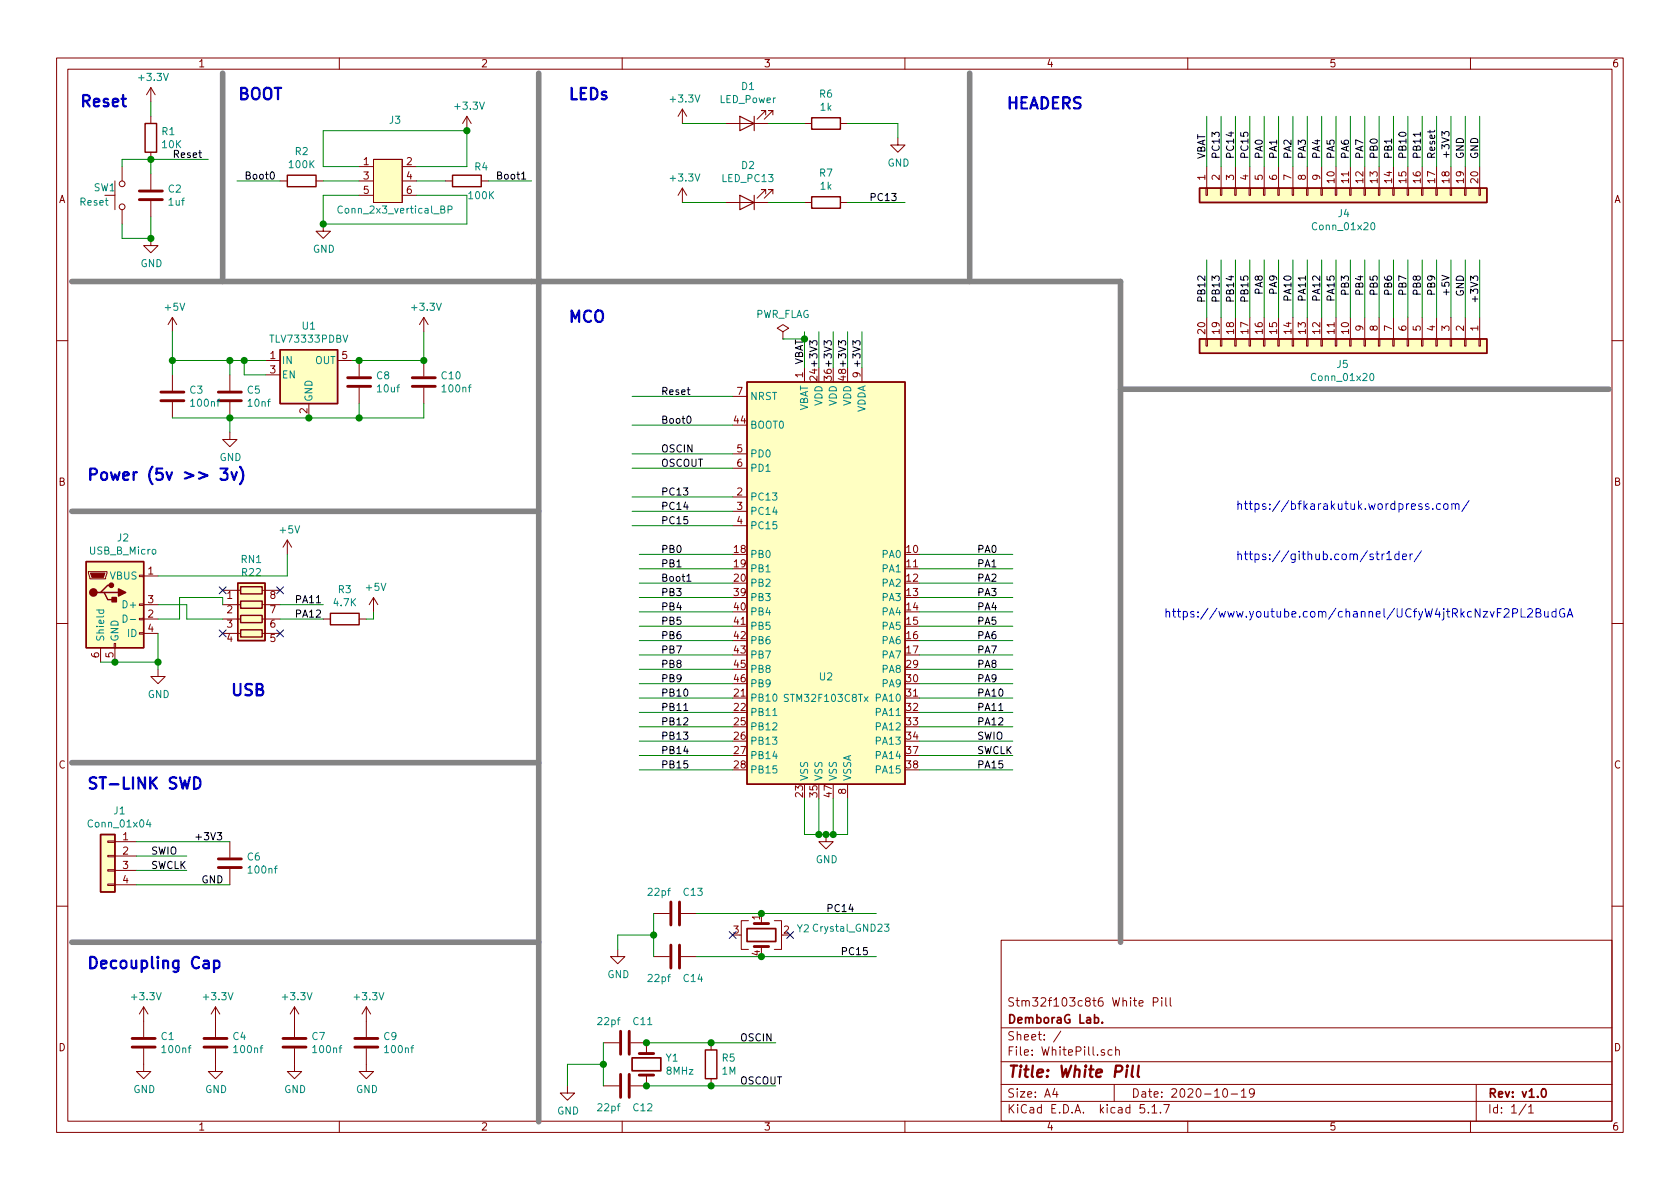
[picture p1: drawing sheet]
EESchema Schematic File Version 4
EELAYER 30 0
EELAYER END
$Descr A4 11693 8268
encoding utf-8
Sheet 1 1
Title "White Pill"
Date "2020-10-19"
Rev "v1.0"
Comp "DemboraG Lab."
Comment1 "Stm32f103c8t6 White Pill"
Comment2 ""
Comment3 ""
Comment4 ""
$EndDescr
$Comp
L Switch:SW_Push SW1
U 1 1
P 850 1350
F 0 "SW1" V 900 1550 50  0000 R CNN
F 1 "Reset" V 800 1650 50  0000 R CNN
F 2 "Button_Switch_SMD:SW_SPST_CK_RS282G05A3" H 850 1550 50  0001 C CNN
F 3 "~" H 850 1550 50  0001 C CNN
	1    850  1350
	0    -1   -1   0   
$EndComp
$Comp
L power:+3.3V #PWR03
U 1 1
P 1050 700
F 0 "#PWR03" H 1050 550 50  0001 C CNN
F 1 "+3.3V" H 1065 873 50  0000 C CNN
F 2 "" H 1050 700 50  0001 C CNN
F 3 "" H 1050 700 50  0001 C CNN
	1    1050 700 
	1    0    0    -1  
$EndComp
$Comp
L power:GND #PWR04
U 1 1
P 1050 1650
F 0 "#PWR04" H 1050 1400 50  0001 C CNN
F 1 "GND" H 1055 1477 50  0000 C CNN
F 2 "" H 1050 1650 50  0001 C CNN
F 3 "" H 1050 1650 50  0001 C CNN
	1    1050 1650
	1    0    0    -1  
$EndComp
$Comp
L Device:R R1
U 1 1
P 1050 950
F 0 "R1" H 1120 996 50  0000 L CNN
F 1 "10K" H 1120 905 50  0000 L CNN
F 2 "Resistor_SMD:R_0805_2012Metric" V 980 950 50  0001 C CNN
F 3 "~" H 1050 950 50  0001 C CNN
	1    1050 950 
	1    0    0    -1  
$EndComp
Wire Wire Line
	1050 700  1050 800 
Wire Wire Line
	1050 1100 850  1100
Wire Wire Line
	850  1100 850  1150
Wire Wire Line
	850  1550 850  1650
Wire Wire Line
	850  1650 1050 1650
$Comp
L Device:C C2
U 1 1
P 1050 1350
F 0 "C2" H 1165 1396 50  0000 L CNN
F 1 "1uf" H 1165 1305 50  0000 L CNN
F 2 "Capacitor_SMD:C_0805_2012Metric" H 1088 1200 50  0001 C CNN
F 3 "~" H 1050 1350 50  0001 C CNN
	1    1050 1350
	1    0    0    -1  
$EndComp
Wire Wire Line
	1050 1100 1050 1200
Connection ~ 1050 1100
Wire Wire Line
	1050 1500 1050 1650
Connection ~ 1050 1650
Wire Wire Line
	1050 1100 1450 1100
Text Label 1200 1100 0    50   ~ 0
Reset
Text Notes 550  750  0    79   ~ 16
Reset
Wire Wire Line
	2250 1150 2250 900 
Wire Wire Line
	2250 900  3250 900 
Wire Wire Line
	3250 900  3250 1150
$Comp
L power:+3.3V #PWR018
U 1 1
P 3250 900
F 0 "#PWR018" H 3250 750 50  0001 C CNN
F 1 "+3.3V" H 3265 1073 50  0000 C CNN
F 2 "" H 3250 900 50  0001 C CNN
F 3 "" H 3250 900 50  0001 C CNN
	1    3250 900 
	1    0    0    -1  
$EndComp
Connection ~ 3250 900 
$Comp
L Device:R R2
U 1 1
P 2100 1250
F 0 "R2" V 1893 1250 50  0000 C CNN
F 1 "100K" V 1984 1250 50  0000 C CNN
F 2 "Resistor_SMD:R_0805_2012Metric" V 2030 1250 50  0001 C CNN
F 3 "~" H 2100 1250 50  0001 C CNN
	1    2100 1250
	0    1    1    0   
$EndComp
$Comp
L Device:R R4
U 1 1
P 3250 1250
F 0 "R4" V 3150 1350 50  0000 C CNN
F 1 "100K" V 3350 1350 50  0000 C CNN
F 2 "Resistor_SMD:R_0805_2012Metric" V 3180 1250 50  0001 C CNN
F 3 "~" H 3250 1250 50  0001 C CNN
	1    3250 1250
	0    1    1    0   
$EndComp
Wire Wire Line
	3250 1350 3250 1550
Wire Wire Line
	3250 1550 2250 1550
Wire Wire Line
	2250 1550 2250 1350
$Comp
L power:GND #PWR013
U 1 1
P 2250 1550
F 0 "#PWR013" H 2250 1300 50  0001 C CNN
F 1 "GND" H 2255 1377 50  0000 C CNN
F 2 "" H 2250 1550 50  0001 C CNN
F 3 "" H 2250 1550 50  0001 C CNN
	1    2250 1550
	1    0    0    -1  
$EndComp
Connection ~ 2250 1550
Wire Wire Line
	1650 1250 1950 1250
Wire Wire Line
	3400 1250 3700 1250
Text Label 1700 1250 0    50   ~ 0
Boot0
Text Label 3450 1250 0    50   ~ 0
Boot1
Text Notes 1650 700  0    79   ~ 16
BOOT\n
Wire Notes Line width 39 style solid rgb(132, 132, 132)
	1550 500  1550 1950
Wire Notes Line width 39 style solid rgb(132, 132, 132)
	3700 1950 500  1950
Wire Notes Line width 39 rgb(132, 132, 132)
	3700 1950 3750 1950
$Comp
L power:+3.3V #PWR021
U 1 1
P 4750 850
F 0 "#PWR021" H 4750 700 50  0001 C CNN
F 1 "+3.3V" H 4765 1023 50  0000 C CNN
F 2 "" H 4750 850 50  0001 C CNN
F 3 "" H 4750 850 50  0001 C CNN
	1    4750 850 
	1    0    0    -1  
$EndComp
$Comp
L power:+3.3V #PWR022
U 1 1
P 4750 1400
F 0 "#PWR022" H 4750 1250 50  0001 C CNN
F 1 "+3.3V" H 4765 1573 50  0000 C CNN
F 2 "" H 4750 1400 50  0001 C CNN
F 3 "" H 4750 1400 50  0001 C CNN
	1    4750 1400
	1    0    0    -1  
$EndComp
$Comp
L Device:LED D1
U 1 1
P 5200 850
F 0 "D1" H 5193 595 50  0000 C CNN
F 1 "LED_Power" H 5193 686 50  0000 C CNN
F 2 "LED_SMD:LED_0805_2012Metric" H 5200 850 50  0001 C CNN
F 3 "~" H 5200 850 50  0001 C CNN
	1    5200 850 
	-1   0    0    1   
$EndComp
$Comp
L Device:LED D2
U 1 1
P 5200 1400
F 0 "D2" H 5193 1145 50  0000 C CNN
F 1 "LED_PC13" H 5193 1236 50  0000 C CNN
F 2 "LED_SMD:LED_0805_2012Metric" H 5193 1236 50  0001 C CNN
F 3 "~" H 5200 1400 50  0001 C CNN
	1    5200 1400
	-1   0    0    1   
$EndComp
$Comp
L Device:R R6
U 1 1
P 5750 850
F 0 "R6" V 5543 850 50  0000 C CNN
F 1 "1k" V 5634 850 50  0000 C CNN
F 2 "Resistor_SMD:R_0805_2012Metric" V 5680 850 50  0001 C CNN
F 3 "~" H 5750 850 50  0001 C CNN
	1    5750 850 
	0    1    1    0   
$EndComp
$Comp
L Device:R R7
U 1 1
P 5750 1400
F 0 "R7" V 5543 1400 50  0000 C CNN
F 1 "1k" V 5634 1400 50  0000 C CNN
F 2 "Resistor_SMD:R_0805_2012Metric" V 5680 1400 50  0001 C CNN
F 3 "~" H 5750 1400 50  0001 C CNN
	1    5750 1400
	0    1    1    0   
$EndComp
$Comp
L power:GND #PWR024
U 1 1
P 6250 950
F 0 "#PWR024" H 6250 700 50  0001 C CNN
F 1 "GND" H 6255 777 50  0000 C CNN
F 2 "" H 6250 950 50  0001 C CNN
F 3 "" H 6250 950 50  0001 C CNN
	1    6250 950 
	1    0    0    -1  
$EndComp
Wire Wire Line
	4750 850  5050 850 
Wire Wire Line
	5350 850  5600 850 
Wire Wire Line
	6250 850  6250 950 
Wire Wire Line
	5600 1400 5350 1400
Wire Wire Line
	5050 1400 4750 1400
Wire Wire Line
	5900 1400 6300 1400
Text Label 6050 1400 0    50   ~ 0
PC13
Text Notes 3950 700  0    79   ~ 16
LEDs\n
Wire Notes Line width 39 style solid rgb(132, 132, 132)
	6750 500  6750 1950
$Comp
L Connector_Generic:Conn_01x20 J4
U 1 1
P 9300 1350
F 0 "J4" V 9425 1296 50  0000 C CNN
F 1 "Conn_01x20" V 9516 1296 50  0000 C CNN
F 2 "Connector_PinHeader_2.54mm:PinHeader_1x20_P2.54mm_Vertical" H 9300 1350 50  0001 C CNN
F 3 "~" H 9300 1350 50  0001 C CNN
	1    9300 1350
	0    -1   1    0   
$EndComp
$Comp
L Connector_Generic:Conn_01x20 J5
U 1 1
P 9400 2400
F 0 "J5" V 9525 2346 50  0000 C CNN
F 1 "Conn_01x20" V 9616 2346 50  0000 C CNN
F 2 "Connector_PinHeader_2.54mm:PinHeader_1x20_P2.54mm_Vertical" H 9400 2400 50  0001 C CNN
F 3 "~" H 9400 2400 50  0001 C CNN
	1    9400 2400
	0    1    1    0   
$EndComp
Wire Wire Line
	8500 1150 8500 800 
Wire Wire Line
	8600 1150 8600 800 
Wire Wire Line
	8700 1150 8700 800 
Wire Wire Line
	8800 1150 8800 800 
Wire Wire Line
	8900 1150 8900 800 
Wire Wire Line
	9000 1150 9000 800 
Wire Wire Line
	9100 1150 9100 800 
Wire Wire Line
	9200 1150 9200 800 
Wire Wire Line
	9300 1150 9300 800 
Wire Wire Line
	9400 1150 9400 800 
Wire Wire Line
	9500 1150 9500 800 
Wire Wire Line
	9700 1150 9700 800 
Wire Wire Line
	9800 1150 9800 800 
Wire Wire Line
	9900 800  9900 1150
Wire Wire Line
	10000 1150 10000 800 
Wire Wire Line
	10100 1150 10100 800 
Wire Wire Line
	10200 1150 10200 800 
Wire Wire Line
	10300 1150 10300 800 
Wire Wire Line
	8400 2200 8400 1800
Wire Wire Line
	8500 2200 8500 1800
Wire Wire Line
	8600 2200 8600 1800
Wire Wire Line
	8700 2200 8700 1800
Wire Wire Line
	8800 2200 8800 1800
Wire Wire Line
	8900 2200 8900 1800
Wire Wire Line
	9000 2200 9000 1800
Wire Wire Line
	9100 2200 9100 1800
Wire Wire Line
	9200 2200 9200 1800
Wire Wire Line
	9300 2200 9300 1800
Wire Wire Line
	9400 2200 9400 1800
Wire Wire Line
	9500 2200 9500 1800
Wire Wire Line
	9700 2200 9700 1800
Wire Wire Line
	9800 2200 9800 1800
Wire Wire Line
	9900 2200 9900 1800
Wire Wire Line
	10000 2200 10000 1800
Wire Wire Line
	10100 2200 10100 1800
Wire Wire Line
	10200 2200 10200 1800
Wire Wire Line
	10300 2200 10300 1800
Wire Wire Line
	9600 1150 9600 800 
Wire Wire Line
	9600 2200 9600 1800
Text Notes 7000 900  0    79   ~ 16
HEADERS\n\n
Text Label 8500 1100 1    50   ~ 0
PC13
Text Label 8600 1100 1    50   ~ 0
PC14
Text Label 8700 1100 1    50   ~ 0
PC15
Text Label 8800 1100 1    50   ~ 0
PA0
Text Label 8900 1100 1    50   ~ 0
PA1
Text Label 9000 1100 1    50   ~ 0
PA2
Text Label 9100 1100 1    50   ~ 0
PA3
Text Label 9200 1100 1    50   ~ 0
PA4
Text Label 9300 1100 1    50   ~ 0
PA5
Text Label 9400 1100 1    50   ~ 0
PA6
Text Label 9500 1100 1    50   ~ 0
PA7
Text Label 9600 1100 1    50   ~ 0
PB0
Text Label 9700 1100 1    50   ~ 0
PB1
Text Label 9800 1100 1    50   ~ 0
PB10
Text Label 9900 1100 1    50   ~ 0
PB11
Text Label 10000 1100 1    50   ~ 0
Reset
Text Label 10100 1100 1    50   ~ 0
+3V3
Text Label 10200 1100 1    50   ~ 0
GND
Text Label 10300 1100 1    50   ~ 0
GND
Wire Wire Line
	5900 850  6250 850 
Text Label 8400 1900 3    50   ~ 0
PB12
Text Label 8500 1900 3    50   ~ 0
PB13
Text Label 8600 1900 3    50   ~ 0
PB14
Text Label 8700 1900 3    50   ~ 0
PB15
Text Label 8800 1900 3    50   ~ 0
PA8
Text Label 8900 1900 3    50   ~ 0
PA9
Text Label 9000 1900 3    50   ~ 0
PA10
Text Label 9100 1900 3    50   ~ 0
PA11
Text Label 9200 1900 3    50   ~ 0
PA12
Text Label 9300 1900 3    50   ~ 0
PA15
Text Label 9400 1900 3    50   ~ 0
PB3
Text Label 9500 1900 3    50   ~ 0
PB4
Text Label 9600 1900 3    50   ~ 0
PB5
Text Label 9700 1900 3    50   ~ 0
PB6
Text Label 9800 1900 3    50   ~ 0
PB7
Text Label 9900 1900 3    50   ~ 0
PB8
Text Label 10000 1900 3    50   ~ 0
PB9
Text Label 10100 1900 3    50   ~ 0
+5V
Text Label 10200 1900 3    50   ~ 0
GND
Text Label 10300 1900 3    50   ~ 0
+3V3
$Comp
L Regulator_Linear:TLV73333PDBV U1
U 1 1
P 2150 2600
F 0 "U1" H 2150 2942 50  0000 C CNN
F 1 "TLV73333PDBV" H 2150 2851 50  0000 C CNN
F 2 "Package_TO_SOT_SMD:SOT-23-5" H 2150 2925 50  0001 C CIN
F 3 "http://www.ti.com/lit/ds/symlink/tlv733p.pdf" H 2150 2600 50  0001 C CNN
	1    2150 2600
	1    0    0    -1  
$EndComp
Wire Wire Line
	1850 2500 1700 2500
Wire Wire Line
	1600 2600 1600 2500
Connection ~ 1600 2500
Wire Wire Line
	1200 2500 1200 2300
$Comp
L power:+5V #PWR06
U 1 1
P 1200 2300
F 0 "#PWR06" H 1200 2150 50  0001 C CNN
F 1 "+5V" H 1215 2473 50  0000 C CNN
F 2 "" H 1200 2300 50  0001 C CNN
F 3 "" H 1200 2300 50  0001 C CNN
	1    1200 2300
	1    0    0    -1  
$EndComp
$Comp
L power:GND #PWR09
U 1 1
P 1600 3000
F 0 "#PWR09" H 1600 2750 50  0001 C CNN
F 1 "GND" H 1605 2827 50  0000 C CNN
F 2 "" H 1600 3000 50  0001 C CNN
F 3 "" H 1600 3000 50  0001 C CNN
	1    1600 3000
	1    0    0    -1  
$EndComp
$Comp
L Device:C C3
U 1 1
P 1200 2750
F 0 "C3" H 1315 2796 50  0000 L CNN
F 1 "100nf" H 1315 2705 50  0000 L CNN
F 2 "Capacitor_SMD:C_0805_2012Metric" H 1238 2600 50  0001 C CNN
F 3 "~" H 1200 2750 50  0001 C CNN
	1    1200 2750
	1    0    0    -1  
$EndComp
$Comp
L Device:C C5
U 1 1
P 1600 2750
F 0 "C5" H 1715 2796 50  0000 L CNN
F 1 "10nf" H 1715 2705 50  0000 L CNN
F 2 "Capacitor_SMD:C_0805_2012Metric" H 1638 2600 50  0001 C CNN
F 3 "~" H 1600 2750 50  0001 C CNN
	1    1600 2750
	1    0    0    -1  
$EndComp
Wire Wire Line
	1200 2600 1200 2500
Connection ~ 1200 2500
Wire Wire Line
	2150 2900 1600 2900
Wire Wire Line
	1600 3000 1600 2900
Connection ~ 1600 2900
Wire Wire Line
	1200 2900 1600 2900
Wire Wire Line
	1200 2500 1600 2500
Wire Wire Line
	1850 2600 1700 2600
Wire Wire Line
	1700 2600 1700 2500
Connection ~ 1700 2500
Wire Wire Line
	1700 2500 1600 2500
Wire Wire Line
	2450 2500 2500 2500
Wire Wire Line
	2950 2500 2950 2300
$Comp
L power:+3.3V #PWR017
U 1 1
P 2950 2300
F 0 "#PWR017" H 2950 2150 50  0001 C CNN
F 1 "+3.3V" H 2965 2473 50  0000 C CNN
F 2 "" H 2950 2300 50  0001 C CNN
F 3 "" H 2950 2300 50  0001 C CNN
	1    2950 2300
	1    0    0    -1  
$EndComp
$Comp
L Device:C C8
U 1 1
P 2500 2650
F 0 "C8" H 2615 2696 50  0000 L CNN
F 1 "10uf" H 2615 2605 50  0000 L CNN
F 2 "Capacitor_SMD:C_0805_2012Metric" H 2538 2500 50  0001 C CNN
F 3 "~" H 2500 2650 50  0001 C CNN
	1    2500 2650
	1    0    0    -1  
$EndComp
Connection ~ 2500 2500
Wire Wire Line
	2500 2500 2950 2500
$Comp
L Device:C C10
U 1 1
P 2950 2650
F 0 "C10" H 3065 2696 50  0000 L CNN
F 1 "100nf" H 3065 2605 50  0000 L CNN
F 2 "Capacitor_SMD:C_0805_2012Metric" H 2988 2500 50  0001 C CNN
F 3 "~" H 2950 2650 50  0001 C CNN
	1    2950 2650
	1    0    0    -1  
$EndComp
Connection ~ 2950 2500
Wire Wire Line
	2150 2900 2500 2900
Wire Wire Line
	2950 2900 2950 2800
Connection ~ 2150 2900
Wire Wire Line
	2500 2800 2500 2900
Connection ~ 2500 2900
Wire Wire Line
	2500 2900 2950 2900
Text Notes 600  3350 0    79   ~ 16
Power (5v >> 3v)
Wire Notes Line width 39 style solid rgb(132, 132, 132)
	3750 3550 500  3550
Text Label 5600 2350 3    50   ~ 0
VBAT
Text Label 5700 2350 3    50   ~ 0
+3V3
Text Label 5800 2350 3    50   ~ 0
+3V3
Text Label 5900 2350 3    50   ~ 0
+3V3
Text Label 6000 2350 3    50   ~ 0
+3V3
Text Label 4600 2750 0    50   ~ 0
Reset
Text Label 4600 2950 0    50   ~ 0
Boot0
Text Label 4600 3150 0    50   ~ 0
OSCIN
Text Label 4600 3250 0    50   ~ 0
OSCOUT
Text Label 4600 3450 0    50   ~ 0
PC13
Text Label 4600 3550 0    50   ~ 0
PC14
Wire Wire Line
	5900 5550 5900 5800
Wire Wire Line
	5800 5550 5800 5800
Wire Wire Line
	5700 5550 5700 5800
Wire Wire Line
	5600 5550 5600 5800
Wire Wire Line
	6000 2550 6000 2300
Wire Wire Line
	5900 2550 5900 2300
Wire Wire Line
	5800 2550 5800 2300
Wire Wire Line
	5700 2550 5700 2300
Wire Wire Line
	5600 2550 5600 2350
Wire Wire Line
	5100 3250 4400 3250
Wire Wire Line
	5100 3150 4400 3150
Wire Wire Line
	5100 3550 4400 3550
Wire Wire Line
	5100 3450 4400 3450
Wire Wire Line
	5100 4750 4450 4750
Wire Wire Line
	5100 4650 4450 4650
Wire Wire Line
	5100 4550 4450 4550
Wire Wire Line
	5100 4450 4450 4450
Wire Wire Line
	5100 4350 4450 4350
Wire Wire Line
	5100 4250 4450 4250
Wire Wire Line
	5100 4150 4450 4150
Wire Wire Line
	5100 4050 4450 4050
Wire Wire Line
	5100 5350 4450 5350
Wire Wire Line
	5100 5250 4450 5250
Wire Wire Line
	5100 5150 4450 5150
Wire Wire Line
	5100 5050 4450 5050
Wire Wire Line
	5100 4950 4450 4950
Wire Wire Line
	5100 4850 4450 4850
Wire Wire Line
	5100 3950 4450 3950
Wire Wire Line
	5100 3850 4450 3850
Wire Wire Line
	6400 4750 7050 4750
Wire Wire Line
	6400 4650 7050 4650
Wire Wire Line
	6400 4550 7050 4550
Wire Wire Line
	6400 4450 7050 4450
Wire Wire Line
	6400 4350 7050 4350
Wire Wire Line
	6400 4250 7050 4250
Wire Wire Line
	6400 4150 7050 4150
Wire Wire Line
	6400 4050 7050 4050
Wire Wire Line
	6400 5350 7050 5350
Wire Wire Line
	6400 5250 7050 5250
Wire Wire Line
	6400 5150 7050 5150
Wire Wire Line
	6400 5050 7050 5050
Wire Wire Line
	6400 4950 7050 4950
Wire Wire Line
	6400 4850 7050 4850
Wire Wire Line
	6400 3950 7050 3950
Wire Wire Line
	6400 3850 7050 3850
Wire Wire Line
	5100 2750 4400 2750
Wire Wire Line
	5100 2950 4400 2950
Text Label 4600 3650 0    50   ~ 0
PC15
$Comp
L MCU_ST_STM32F1:STM32F103C8Tx U2
U 1 1
P 5800 4050
F 0 "U2" H 5750 3400 50  0000 C CNN
F 1 "STM32F103C8Tx" H 5750 3250 50  0000 C CNN
F 2 "Package_QFP:LQFP-48_7x7mm_P0.5mm" H 5200 2650 50  0001 R CNN
F 3 "http://www.st.com/st-web-ui/static/active/en/resource/technical/document/datasheet/CD00161566.pdf" H 5800 4050 50  0001 C CNN
	1    5800 4050
	1    0    0    -1  
$EndComp
Wire Wire Line
	5100 3650 4400 3650
Text Label 4600 3850 0    50   ~ 0
PB0
Text Label 4600 3950 0    50   ~ 0
PB1
Text Label 4600 4050 0    50   ~ 0
Boot1
Text Label 4600 4150 0    50   ~ 0
PB3
Text Label 4600 4250 0    50   ~ 0
PB4
Text Label 4600 4350 0    50   ~ 0
PB5
Text Label 4600 4450 0    50   ~ 0
PB6
Text Label 4600 4550 0    50   ~ 0
PB7
Text Label 4600 4650 0    50   ~ 0
PB8
Text Label 4600 4750 0    50   ~ 0
PB9
Text Label 4600 4850 0    50   ~ 0
PB10
Text Label 4600 4950 0    50   ~ 0
PB11
Text Label 4600 5050 0    50   ~ 0
PB12
Text Label 4600 5150 0    50   ~ 0
PB13
Text Label 4600 5250 0    50   ~ 0
PB14
Text Label 4600 5350 0    50   ~ 0
PB15
Text Label 6800 3850 0    50   ~ 0
PA0
Text Label 6800 3950 0    50   ~ 0
PA1
Text Label 6800 4050 0    50   ~ 0
PA2
Text Label 6800 4150 0    50   ~ 0
PA3
Text Label 6800 4250 0    50   ~ 0
PA4
Text Label 6800 4350 0    50   ~ 0
PA5
Text Label 6800 4450 0    50   ~ 0
PA6
Text Label 6800 4550 0    50   ~ 0
PA7
Text Label 6800 4650 0    50   ~ 0
PA8
Text Label 6800 4750 0    50   ~ 0
PA9
Text Label 6800 4850 0    50   ~ 0
PA10
Text Label 6800 4950 0    50   ~ 0
PA11
Text Label 6800 5050 0    50   ~ 0
PA12
Text Label 6800 5150 0    50   ~ 0
SWIO
Text Label 6800 5250 0    50   ~ 0
SWCLK
Text Label 6800 5350 0    50   ~ 0
PA15
Wire Wire Line
	5600 5800 5700 5800
Connection ~ 5700 5800
Wire Wire Line
	5700 5800 5750 5800
Connection ~ 5800 5800
Wire Wire Line
	5800 5800 5900 5800
$Comp
L power:GND #PWR023
U 1 1
P 5750 5800
F 0 "#PWR023" H 5750 5550 50  0001 C CNN
F 1 "GND" H 5755 5627 50  0000 C CNN
F 2 "" H 5750 5800 50  0001 C CNN
F 3 "" H 5750 5800 50  0001 C CNN
	1    5750 5800
	1    0    0    -1  
$EndComp
Connection ~ 5750 5800
Wire Wire Line
	5750 5800 5800 5800
Wire Notes Line width 39 style solid rgb(132, 132, 132)
	7800 1950 7800 6550
Wire Notes Line width 39 style solid rgb(132, 132, 132)
	7800 2700 11200 2700
Wire Notes Line width 39 style solid rgb(132, 132, 132)
	3750 1950 7800 1950
$Comp
L Connector:USB_B_Micro J2
U 1 1
P 800 4200
F 0 "J2" H 857 4667 50  0000 C CNN
F 1 "USB_B_Micro" H 857 4576 50  0000 C CNN
F 2 "MicroUSB:USB_Micro-B_Unknown_5s_SMT" H 950 4150 50  0001 C CNN
F 3 "~" H 950 4150 50  0001 C CNN
	1    800  4200
	1    0    0    -1  
$EndComp
Wire Wire Line
	1100 4000 2000 4000
Wire Wire Line
	2000 4000 2000 3850
Wire Wire Line
	700  4600 800  4600
Wire Wire Line
	800  4600 1100 4600
Wire Wire Line
	1100 4600 1100 4650
Connection ~ 800  4600
$Comp
L power:GND #PWR05
U 1 1
P 1100 4650
F 0 "#PWR05" H 1100 4400 50  0001 C CNN
F 1 "GND" H 1105 4477 50  0000 C CNN
F 2 "" H 1100 4650 50  0001 C CNN
F 3 "" H 1100 4650 50  0001 C CNN
	1    1100 4650
	1    0    0    -1  
$EndComp
$Comp
L power:+5V #PWR010
U 1 1
P 2000 3850
F 0 "#PWR010" H 2000 3700 50  0001 C CNN
F 1 "+5V" H 2015 4023 50  0000 C CNN
F 2 "" H 2000 3850 50  0001 C CNN
F 3 "" H 2000 3850 50  0001 C CNN
	1    2000 3850
	1    0    0    -1  
$EndComp
$Comp
L Device:R_Pack04 RN1
U 1 1
P 1750 4300
F 0 "RN1" V 1333 4300 50  0000 C CNN
F 1 "R22" V 1424 4300 50  0000 C CNN
F 2 "Resistor_SMD:R_Array_Concave_4x0603" V 2025 4300 50  0001 C CNN
F 3 "~" H 1750 4300 50  0001 C CNN
	1    1750 4300
	0    1    1    0   
$EndComp
Wire Wire Line
	1950 4200 2250 4200
Text Label 2050 4200 0    50   ~ 0
PA11
Text Label 2050 4300 0    50   ~ 0
PA12
$Comp
L Device:R R3
U 1 1
P 2400 4300
F 0 "R3" V 2193 4300 50  0000 C CNN
F 1 "4.7K" V 2284 4300 50  0000 C CNN
F 2 "Resistor_SMD:R_0603_1608Metric" V 2330 4300 50  0001 C CNN
F 3 "~" H 2400 4300 50  0001 C CNN
	1    2400 4300
	0    1    1    0   
$EndComp
Wire Wire Line
	1100 4600 1100 4400
Connection ~ 1100 4600
$Comp
L power:+5V #PWR014
U 1 1
P 2600 4250
F 0 "#PWR014" H 2600 4100 50  0001 C CNN
F 1 "+5V" H 2615 4423 50  0000 C CNN
F 2 "" H 2600 4250 50  0001 C CNN
F 3 "" H 2600 4250 50  0001 C CNN
	1    2600 4250
	1    0    0    -1  
$EndComp
Text Notes 1600 4850 0    79   ~ 16
USB\n
Wire Notes Line width 39 style solid rgb(132, 132, 132)
	3750 5300 500  5300
$Comp
L Connector_Generic:Conn_01x04 J1
U 1 1
P 750 5950
F 0 "J1" H 668 6267 50  0000 C CNN
F 1 "Conn_01x04" H 668 6176 50  0000 C CNN
F 2 "Connector_PinHeader_2.54mm:PinHeader_1x04_P2.54mm_Horizontal" H 750 5950 50  0001 C CNN
F 3 "~" H 750 5950 50  0001 C CNN
	1    750  5950
	-1   0    0    -1  
$EndComp
$Comp
L Device:C C6
U 1 1
P 1600 6000
F 0 "C6" H 1715 6046 50  0000 L CNN
F 1 "100nf" H 1715 5955 50  0000 L CNN
F 2 "Capacitor_SMD:C_0805_2012Metric" H 1638 5850 50  0001 C CNN
F 3 "~" H 1600 6000 50  0001 C CNN
	1    1600 6000
	1    0    0    -1  
$EndComp
Wire Wire Line
	950  5850 1600 5850
Wire Wire Line
	1600 6150 950  6150
Wire Wire Line
	950  5950 1300 5950
Wire Wire Line
	950  6050 1300 6050
Text Label 1350 5850 0    50   ~ 0
+3V3
Text Label 1050 5950 0    50   ~ 0
SWIO
Text Label 1050 6050 0    50   ~ 0
SWCLK
Wire Notes Line width 39 style solid rgb(132, 132, 132)
	3750 6550 500  6550
Text Notes 600  5500 0    79   ~ 16
ST-LINK SWD
Text Notes 600  6750 0    79   ~ 16
Decoupling Cap
$Comp
L Device:C C1
U 1 1
P 1000 7250
F 0 "C1" H 1115 7296 50  0000 L CNN
F 1 "100nf" H 1115 7205 50  0000 L CNN
F 2 "Capacitor_SMD:C_0805_2012Metric" H 1038 7100 50  0001 C CNN
F 3 "~" H 1000 7250 50  0001 C CNN
	1    1000 7250
	1    0    0    -1  
$EndComp
$Comp
L Device:C C4
U 1 1
P 1500 7250
F 0 "C4" H 1615 7296 50  0000 L CNN
F 1 "100nf" H 1615 7205 50  0000 L CNN
F 2 "Capacitor_SMD:C_0805_2012Metric" H 1538 7100 50  0001 C CNN
F 3 "~" H 1500 7250 50  0001 C CNN
	1    1500 7250
	1    0    0    -1  
$EndComp
$Comp
L Device:C C7
U 1 1
P 2050 7250
F 0 "C7" H 2165 7296 50  0000 L CNN
F 1 "100nf" H 2165 7205 50  0000 L CNN
F 2 "Capacitor_SMD:C_0805_2012Metric" H 2088 7100 50  0001 C CNN
F 3 "~" H 2050 7250 50  0001 C CNN
	1    2050 7250
	1    0    0    -1  
$EndComp
$Comp
L Device:C C9
U 1 1
P 2550 7250
F 0 "C9" H 2665 7296 50  0000 L CNN
F 1 "100nf" H 2665 7205 50  0000 L CNN
F 2 "Capacitor_SMD:C_0805_2012Metric" H 2588 7100 50  0001 C CNN
F 3 "~" H 2550 7250 50  0001 C CNN
	1    2550 7250
	1    0    0    -1  
$EndComp
$Comp
L power:GND #PWR02
U 1 1
P 1000 7400
F 0 "#PWR02" H 1000 7150 50  0001 C CNN
F 1 "GND" H 1005 7227 50  0000 C CNN
F 2 "" H 1000 7400 50  0001 C CNN
F 3 "" H 1000 7400 50  0001 C CNN
	1    1000 7400
	1    0    0    -1  
$EndComp
$Comp
L power:GND #PWR08
U 1 1
P 1500 7400
F 0 "#PWR08" H 1500 7150 50  0001 C CNN
F 1 "GND" H 1505 7227 50  0000 C CNN
F 2 "" H 1500 7400 50  0001 C CNN
F 3 "" H 1500 7400 50  0001 C CNN
	1    1500 7400
	1    0    0    -1  
$EndComp
$Comp
L power:GND #PWR012
U 1 1
P 2050 7400
F 0 "#PWR012" H 2050 7150 50  0001 C CNN
F 1 "GND" H 2055 7227 50  0000 C CNN
F 2 "" H 2050 7400 50  0001 C CNN
F 3 "" H 2050 7400 50  0001 C CNN
	1    2050 7400
	1    0    0    -1  
$EndComp
$Comp
L power:GND #PWR016
U 1 1
P 2550 7400
F 0 "#PWR016" H 2550 7150 50  0001 C CNN
F 1 "GND" H 2555 7227 50  0000 C CNN
F 2 "" H 2550 7400 50  0001 C CNN
F 3 "" H 2550 7400 50  0001 C CNN
	1    2550 7400
	1    0    0    -1  
$EndComp
$Comp
L power:+3.3V #PWR01
U 1 1
P 1000 7100
F 0 "#PWR01" H 1000 6950 50  0001 C CNN
F 1 "+3.3V" H 1015 7273 50  0000 C CNN
F 2 "" H 1000 7100 50  0001 C CNN
F 3 "" H 1000 7100 50  0001 C CNN
	1    1000 7100
	1    0    0    -1  
$EndComp
$Comp
L power:+3.3V #PWR07
U 1 1
P 1500 7100
F 0 "#PWR07" H 1500 6950 50  0001 C CNN
F 1 "+3.3V" H 1515 7273 50  0000 C CNN
F 2 "" H 1500 7100 50  0001 C CNN
F 3 "" H 1500 7100 50  0001 C CNN
	1    1500 7100
	1    0    0    -1  
$EndComp
$Comp
L power:+3.3V #PWR011
U 1 1
P 2050 7100
F 0 "#PWR011" H 2050 6950 50  0001 C CNN
F 1 "+3.3V" H 2065 7273 50  0000 C CNN
F 2 "" H 2050 7100 50  0001 C CNN
F 3 "" H 2050 7100 50  0001 C CNN
	1    2050 7100
	1    0    0    -1  
$EndComp
$Comp
L power:+3.3V #PWR015
U 1 1
P 2550 7100
F 0 "#PWR015" H 2550 6950 50  0001 C CNN
F 1 "+3.3V" H 2565 7273 50  0000 C CNN
F 2 "" H 2550 7100 50  0001 C CNN
F 3 "" H 2550 7100 50  0001 C CNN
	1    2550 7100
	1    0    0    -1  
$EndComp
Wire Wire Line
	1950 4300 2250 4300
Wire Notes Line width 39 style solid rgb(132, 132, 132)
	3750 500  3750 7800
Text Notes 3950 2250 0    79   ~ 16
MCO
$Comp
L Device:Crystal Y1
U 1 1
P 4500 7400
F 0 "Y1" V 4454 7531 50  0000 L CNN
F 1 "8MHz" V 4545 7531 50  0000 L CNN
F 2 "Crystal:Crystal_HC49-4H_Vertical" H 4500 7400 50  0001 C CNN
F 3 "~" H 4500 7400 50  0001 C CNN
	1    4500 7400
	0    1    1    0   
$EndComp
Wire Wire Line
	4500 7550 4950 7550
Wire Wire Line
	4500 7250 4950 7250
$Comp
L Device:R R5
U 1 1
P 4950 7400
F 0 "R5" H 5020 7446 50  0000 L CNN
F 1 "1M" H 5020 7355 50  0000 L CNN
F 2 "Resistor_SMD:R_0805_2012Metric" V 4880 7400 50  0001 C CNN
F 3 "~" H 4950 7400 50  0001 C CNN
	1    4950 7400
	1    0    0    -1  
$EndComp
Connection ~ 4950 7250
Connection ~ 4950 7550
$Comp
L Device:C C11
U 1 1
P 4350 7250
F 0 "C11" V 4200 7300 50  0000 L CNN
F 1 "22pf" V 4200 7050 50  0000 L CNN
F 2 "Capacitor_SMD:C_0805_2012Metric" H 4388 7100 50  0001 C CNN
F 3 "~" H 4350 7250 50  0001 C CNN
	1    4350 7250
	0    1    1    0   
$EndComp
Connection ~ 4500 7250
$Comp
L Device:C C12
U 1 1
P 4350 7550
F 0 "C12" V 4500 7600 50  0000 L CNN
F 1 "22pf" V 4500 7350 50  0000 L CNN
F 2 "Capacitor_SMD:C_0805_2012Metric" H 4388 7400 50  0001 C CNN
F 3 "~" H 4350 7550 50  0001 C CNN
	1    4350 7550
	0    1    1    0   
$EndComp
Connection ~ 4500 7550
Wire Wire Line
	4200 7250 4200 7400
Wire Wire Line
	4200 7400 3950 7400
Wire Wire Line
	3950 7400 3950 7550
Connection ~ 4200 7400
Wire Wire Line
	4200 7400 4200 7550
$Comp
L power:GND #PWR019
U 1 1
P 3950 7550
F 0 "#PWR019" H 3950 7300 50  0001 C CNN
F 1 "GND" H 3955 7377 50  0000 C CNN
F 2 "" H 3950 7550 50  0001 C CNN
F 3 "" H 3950 7550 50  0001 C CNN
	1    3950 7550
	1    0    0    -1  
$EndComp
Wire Wire Line
	4950 7250 5400 7250
Wire Wire Line
	4950 7550 5400 7550
Text Label 5150 7250 0    50   ~ 0
OSCIN
Text Label 5150 7550 0    50   ~ 0
OSCOUT
$Comp
L Device:Crystal_GND23 Y2
U 1 1
P 5300 6500
F 0 "Y2" V 5254 6744 50  0000 L CNN
F 1 "Crystal_GND23" V 5250 6850 50  0000 L CNN
F 2 "digikey-footprints:RSM200S" H 5300 6500 50  0001 C CNN
F 3 "~" H 5300 6500 50  0001 C CNN
	1    5300 6500
	0    1    1    0   
$EndComp
$Comp
L Device:C C13
U 1 1
P 4700 6350
F 0 "C13" V 4550 6400 50  0000 L CNN
F 1 "22pf" V 4550 6150 50  0000 L CNN
F 2 "Capacitor_SMD:C_0805_2012Metric" H 4738 6200 50  0001 C CNN
F 3 "~" H 4700 6350 50  0001 C CNN
	1    4700 6350
	0    1    1    0   
$EndComp
$Comp
L Device:C C14
U 1 1
P 4700 6650
F 0 "C14" V 4850 6700 50  0000 L CNN
F 1 "22pf" V 4850 6450 50  0000 L CNN
F 2 "Capacitor_SMD:C_0805_2012Metric" H 4738 6500 50  0001 C CNN
F 3 "~" H 4700 6650 50  0001 C CNN
	1    4700 6650
	0    1    1    0   
$EndComp
Wire Wire Line
	4850 6350 5300 6350
Wire Wire Line
	5300 6350 6100 6350
Connection ~ 5300 6350
Wire Wire Line
	5300 6650 6100 6650
Connection ~ 5300 6650
Wire Wire Line
	4550 6350 4550 6500
Wire Wire Line
	4300 6500 4300 6600
Wire Wire Line
	4300 6500 4550 6500
Connection ~ 4550 6500
Wire Wire Line
	4550 6500 4550 6650
$Comp
L power:GND #PWR020
U 1 1
P 4300 6600
F 0 "#PWR020" H 4300 6350 50  0001 C CNN
F 1 "GND" H 4305 6427 50  0000 C CNN
F 2 "" H 4300 6600 50  0001 C CNN
F 3 "" H 4300 6600 50  0001 C CNN
	1    4300 6600
	1    0    0    -1  
$EndComp
Text Label 5750 6350 0    50   ~ 0
PC14
Wire Wire Line
	4850 6650 5300 6650
NoConn ~ 5500 6500
NoConn ~ 5100 6500
NoConn ~ 1950 4100
NoConn ~ 1550 4100
NoConn ~ 1550 4400
NoConn ~ 1950 4400
Wire Wire Line
	8400 1150 8400 800 
Text Label 8400 1100 1    50   ~ 0
VBAT
$Comp
L power:PWR_FLAG #FLG01
U 1 1
P 5450 2350
F 0 "#FLG01" H 5450 2425 50  0001 C CNN
F 1 "PWR_FLAG" H 5450 2523 50  0000 C CNN
F 2 "" H 5450 2350 50  0001 C CNN
F 3 "~" H 5450 2350 50  0001 C CNN
	1    5450 2350
	1    0    0    -1  
$EndComp
Wire Wire Line
	5450 2350 5600 2350
Connection ~ 5600 2350
Wire Wire Line
	5600 2350 5600 2300
Text Notes 8600 3550 0    59   ~ 0
https://bfkarakutuk.wordpress.com/
Text Notes 8600 3900 0    59   ~ 0
https://github.com/str1der/
Text Notes 8100 4300 0    59   ~ 0
https://www.youtube.com/channel/UCfyW4jtRkcNzvF2PL2BudGA
$Comp
L Pin:Conn_2x3_vertical_BP J3
U 1 1
P 2700 1250
F 0 "J3" H 2750 1675 50  0000 C CNN
F 1 "Conn_2x3_vertical_BP" H 2750 1050 50  0000 C CNN
F 2 "Connector_PinHeader_2.54mm:PinHeader_2x03_P2.54mm_Vertical" H 2750 1300 50  0001 C CNN
F 3 "" H 2750 1300 50  0001 C CNN
	1    2700 1250
	1    0    0    -1  
$EndComp
Wire Wire Line
	2900 1150 3250 1150
Wire Wire Line
	2900 1250 3100 1250
Wire Wire Line
	2900 1350 3250 1350
Wire Wire Line
	2250 1150 2500 1150
Wire Wire Line
	2250 1250 2500 1250
Wire Wire Line
	2250 1350 2500 1350
Text Label 1400 6150 0    50   ~ 0
GND
Text Label 5850 6650 0    50   ~ 0
PC15
Wire Wire Line
	2600 4250 2600 4300
Wire Wire Line
	2600 4300 2550 4300
Wire Wire Line
	1100 4200 1300 4200
Wire Wire Line
	1300 4200 1300 4300
Wire Wire Line
	1300 4300 1550 4300
Wire Wire Line
	1100 4300 1250 4300
Wire Wire Line
	1250 4300 1250 4150
Wire Wire Line
	1250 4150 1550 4150
Wire Wire Line
	1550 4150 1550 4200
$EndSCHEMATC
